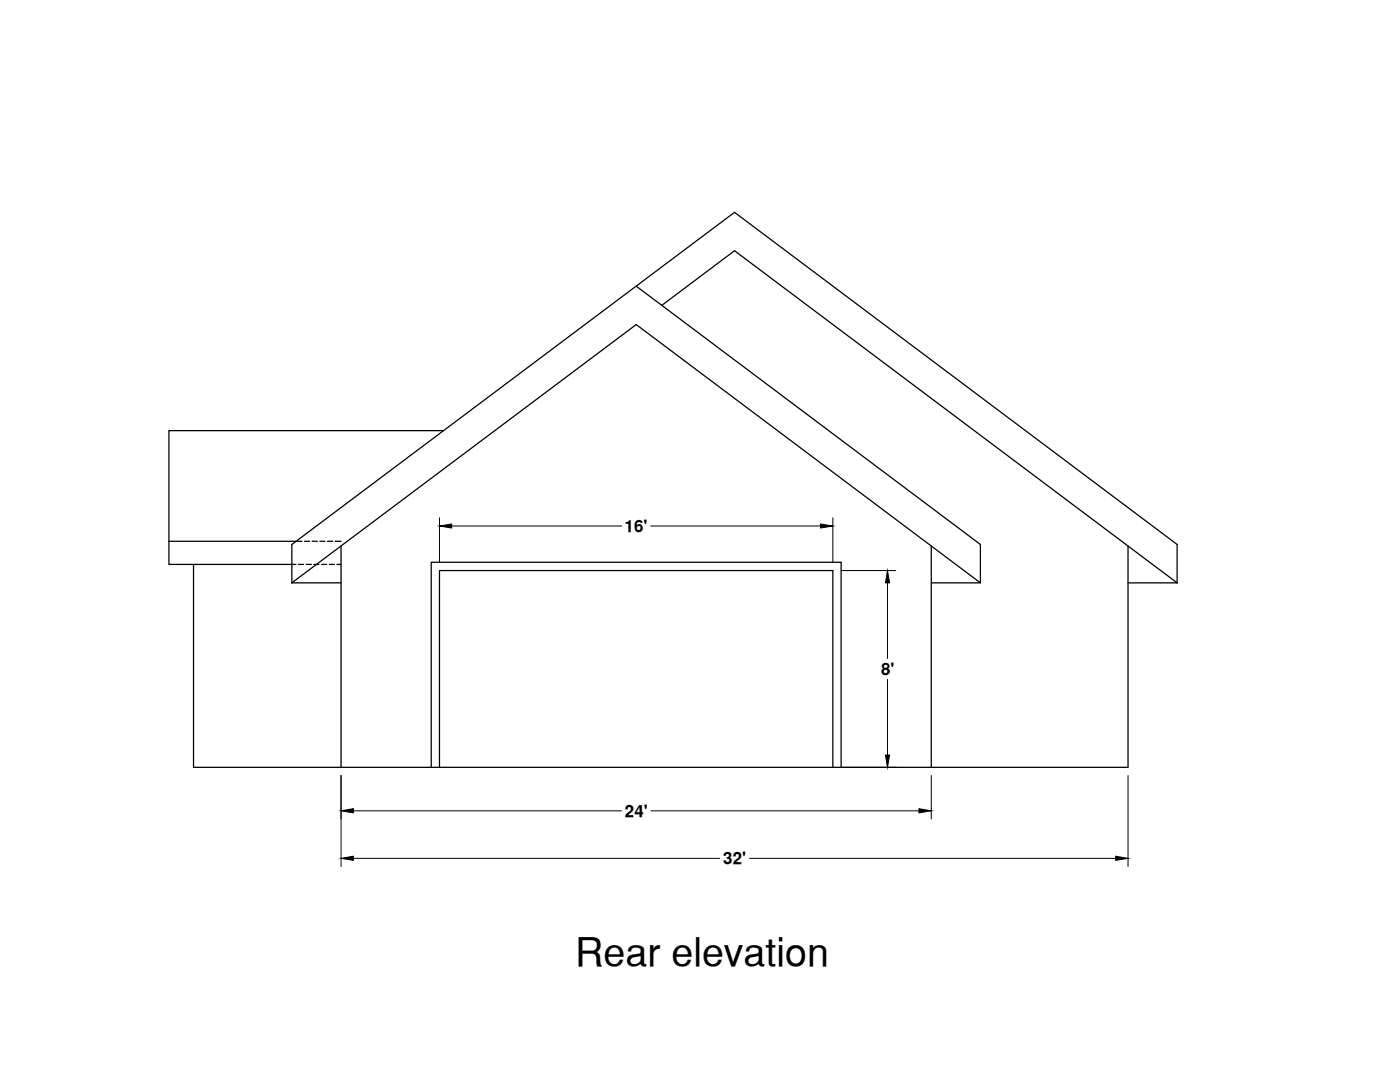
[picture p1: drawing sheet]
<svg xmlns="http://www.w3.org/2000/svg" width="279mm" height="216mm" viewBox="0 0 279 216" stroke-linecap="round" stroke-linejoin="round" font-family="sans-serif">
<!-- layer: 0 -->
<g fill="none" stroke="#000" stroke-width=".25">
<path d="M127 57.1l68.7 51.5v7.7l-68.7-51.5-68.8 51.5M132.1 60.9l14.5-10.9 88.3 66.3M88.5 85.9h-54.8v26.7h25.4M33.7 108h26.6M58.2 116.3v-7.7l88.4-66.2 88.3 66.2v7.7M58.2 116.3h9.9M59.6 112.6h1M60.8 108h1M61.1 112.6h1M62.3 108h1M62.6 112.6h1.1M63.8 108h1"/>
<path d="M64.2 112.6h1M65.4 108h1M65.7 112.6h1M66.9 108h1.2M67.2 112.6h.9M68.1 108.9v44.2M185.9 116.3h9.8M185.9 108.9v44.2M225.1 108.9v44.2h-186.5v-40.5M225.1 116.3h9.8M86.1 153.1v-40.9h81.8v40.9M87.7 153.1v-39.3h78.5v39.3"/>
</g>
<g fill="none" stroke="#000" stroke-width=".2">
<path d="M87.7 103.3v8.9M90.1 105h34M129.9 105h33.9M166.2 103.3v8.9M167.9 113.8h10.9M177.1 116.3v15.1M177.1 135.6v15.1M68.1 154.7v18.2M167.9 153.1h10.9M185.9 154.7v8.7M225.1 154.7v18.2M70.5 161.8h53.5"/>
<path d="M70.5 171.3h73.1M129.9 161.8h53.5M149.6 171.3h73.1"/>
</g>
<path d="M87.7 105l2.4-.4v.8zM163.8 104.6l2.4 .4-2.4 .4zM177.1 113.8l.4 2.5h-.8zM176.7 150.7h.8l-.4 2.4zM68.1 161.8l2.4-.4v.8zM68.1 171.3l2.4-.4v.8zM183.4 161.4l2.5 .4-2.5 .4zM222.7 170.9l2.4 .4-2.4 .4z" fill="#000" stroke="#000" stroke-width=".2"/>
<text font-size="7.9" x="114.8" y="192.8">Rear elevation</text>
<g font-size="3.4">
<text x="124.7" y="106.1">16'</text>
<text x="175.8" y="134.7">8'</text>
<text x="124.7" y="163">24'</text>
<text x="144.3" y="172.5">32'</text>
</g>
</svg>
